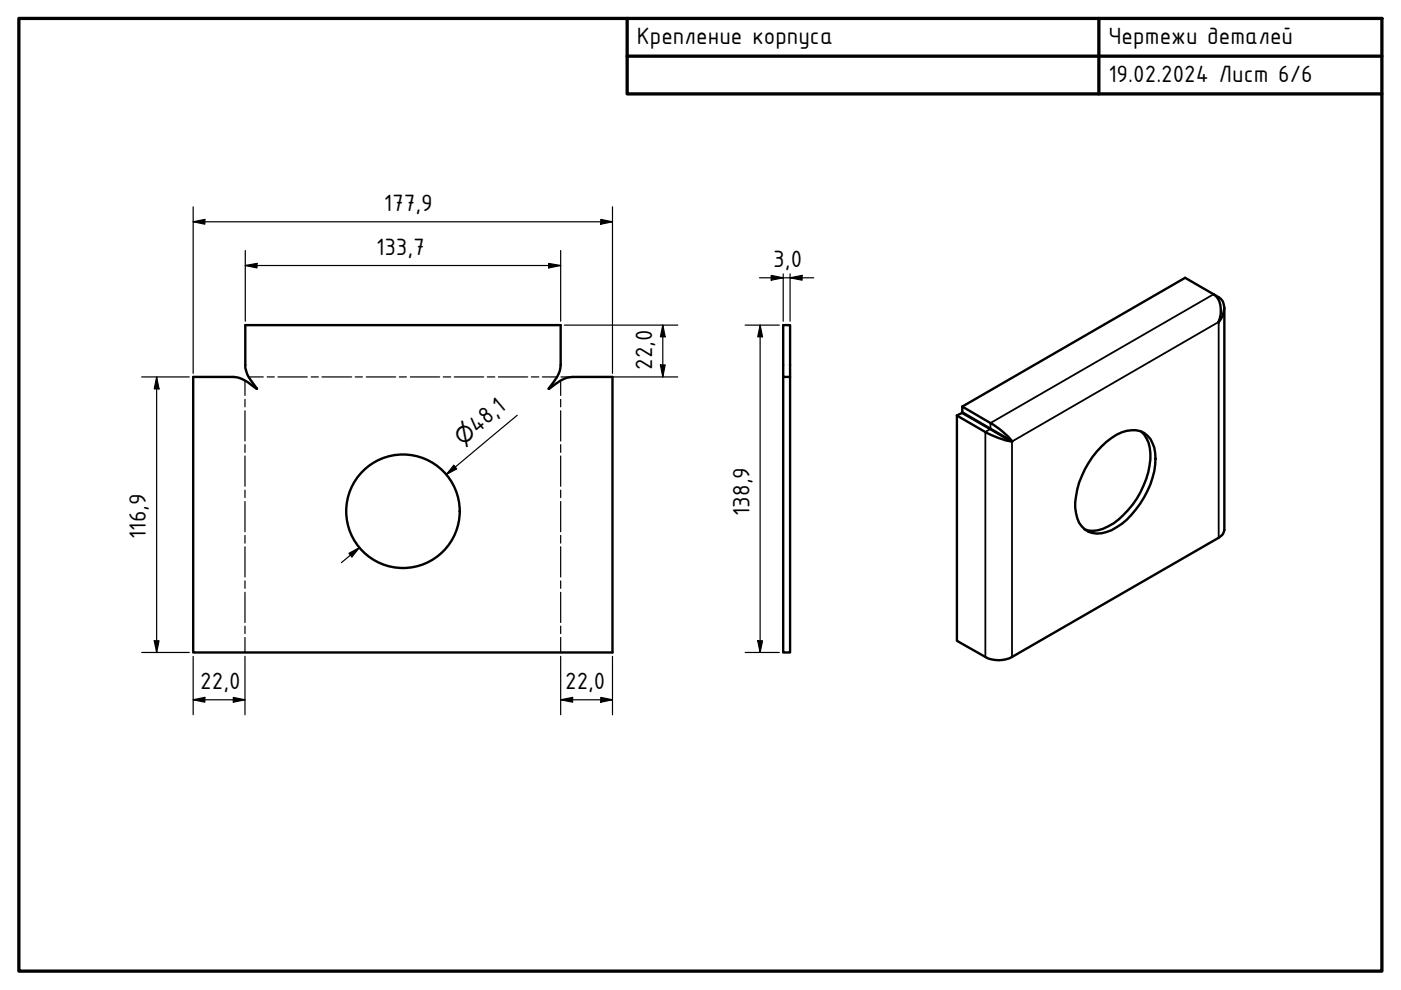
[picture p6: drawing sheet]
<svg xmlns="http://www.w3.org/2000/svg" width="297mm" height="210mm" viewBox="0 0 297 210" stroke-linecap="round" stroke-linejoin="round" font-family="sans-serif">
<!-- layer: Bend Centerline (ISO) -->
<g fill="none" stroke="#000" stroke-width=".25">
<path d="M52.7 79.9h3.1M56.6 79.9h1.6M58.9 79.9h6.3M66 79.9h1.5M68.3 79.9h6.2M75.3 79.9h1.5M77.7 79.9h6.2M84.6 79.9h1.6M87 79.9h6.2M94 79.9h1.6M96.3 79.9h6.3M103.3 79.9h1.6"/>
<path d="M105.7 79.9h6.2M112.6 79.9h1.6M115 79.9h3.1M51.9 80.7v3.2M51.9 84.7v1.6M51.9 87.1v6.4M51.9 94.3v1.6M51.9 96.7v6.4M118.9 80.7v3.2M118.9 84.7v1.6M118.9 87.1v6.4M118.9 94.3v1.6"/>
<path d="M118.9 96.7v6.4M51.9 103.9v1.6M51.9 106.3v6.4M51.9 113.5v1.7M51.9 115.9v6.4M118.9 103.9v1.6M118.9 106.3v6.4M118.9 113.5v1.7M118.9 115.9v6.4M51.9 123.2v1.5M51.9 125.6v6.4M51.9 132.8v1.5"/>
<path d="M51.9 135.2v3.1M118.9 123.2v1.5M118.9 125.6v6.4M118.9 132.8v1.5M118.9 135.2v3.1"/>
</g>
<!-- layer: Visible (ISO) -->
<g fill="none" stroke="#000" stroke-width=".51">
<path d="M166.1 68.9h1.4v11h-1.4zM166.1 79.9v58.4h1.4v-58.4M257.3 62.4a4.2 4.2 0 0 1 1.5 4.1l-.5 1.8M257.3 62.4a3.1 3.1 0 0 1 2.3 2.8 5.1 5.1 0 0 1-1.2 3.2M257.3 62.4l-6-3.5-47.3 27.3M258.3 68.3l.1 .1M259.6 65.2v47.2a2.06 2.06 0 0 1-1.2 1.6l-43.8 25.3a6.1 6.1 0 0 1-5.7 0l-6-3.4v-47.8M54.5 82.4l-1.8-2.5-.7-1.9v-9.1h66.9v8.5a6.3 6.3 0 0 1-1.6 3.7l-1 1.3M116.3 82.4l2.6-1.7a4.9 4.9 0 0 1 2.5-.8h8.5v58.4h-88.9v-58.4h8.5a6.4 6.4 0 0 1 3.6 1.6l1.4 .9M202.9 88.1l6 3.5a18.2 18.2 0 0 0 5.7 2M202.9 88.1l1.1-.6 9.5 5.6M204 86.2l6 3.5a17.4 17.4 0 0 1 4.6 3.9"/>
<path d="M204 86.2v1.2l9.6 5.5M213.5 93.1l1.1 .5M213.6 92.9l1 .7M213.6 92.9l-.1 .2M214.6 93.6h.1M233.6 94.7a9.6 9.6 0 0 1 7.3-3.5 4.9 4.9 0 0 1 4 4.8 18.1 18.1 0 0 1-6 14.2 8.8 8.8 0 0 1-7.3 2.8 4.8 4.8 0 0 1-3.4-4.1 15.9 15.9 0 0 1 2.6-10.7l.8-1.3zM241.9 91.5a6.8 6.8 0 0 1 2 5.9 18.5 18.5 0 0 1-9 14.2 6 6 0 0 1-5 .6"/>
<circle cx="85.4" cy="108.4" r="12"/>
</g>
<!-- layer: Visible Narrow (ISO) -->
<path d="M257.3 62.4l-47.3 27.3v1.2M258.3 68.3l-43.7 25.3M258.4 68.4v45.6M258.4 63l-.3 .2M209.9 91l-1 .6v47.7M214.6 93.6v45.7" fill="none" stroke="#000" stroke-width=".38"/>
<!-- layer: Border (ISO) -->
<path d="M4 3.9h289v202h-289zM133 3.9v16h160M133 11.9h160M233 3.9v16" fill="none" stroke="#000" stroke-width=".7"/>
<!-- layer: Dimension (ISO) -->
<g fill="none" stroke="#000" stroke-width=".25">
<path d="M41 47l2.4-.5v1zM41 47h88.9M41 43.9v35.3M52 56.3l2.5-.4v.9zM52 56.3h66.9M52 53.1v15M116.3 55.9l2.6 .4-2.6 .5zM118.9 53.1v15M127.4 46.5l2.5 .5-2.5 .5zM129.9 43.9v35.3M161 58.9h11.5M163.5 58.4l2.6 .5-2.6 .5z"/>
<path d="M166.1 58.1v10M167.5 58.9l2.6-.5v1zM167.5 58.1v10M30 79.9h10.1M33.2 79.9l.5 2.6h-1zM33.2 79.9v58.4M118.9 79.9h24.8M119.6 68.9h24.1M140 77.4h1l-.5 2.5zM140.5 68.9l.5 2.5h-1zM140.5 68.9v11M158 68.9h7.2"/>
<path d="M161.2 68.9l.5 2.5h-1zM161.2 68.9v69.4M96.2 98.7l.6 .7-2.2 1.2zM109.7 88l-15.1 12.6M74 117.3l2.2-1.2-1.6 2zM76.2 116.1l-3.8 3.2M30 138.3h10.1M32.7 135.9h1l-.5 2.4zM41 139.2v12.3M51.9 139.2v12.3M118.9 139.2v12.3M129.9 139.2v12.3"/>
<path d="M158 138.3h7.2M160.7 135.9h1l-.5 2.4zM41 148.4l2.4-.5v1zM41 148.4h10.9M49.5 147.9l2.4 .5-2.4 .5zM118.9 148.4l2.5-.5v1zM118.9 148.4h11M127.4 147.9l2.5 .5-2.5 .5z"/>
</g>
<g fill="#000">
<path d="M41 47l2.4-.5v1zM52 56.3l2.5-.4v.9zM116.3 55.9l2.6 .4-2.6 .5zM127.4 46.5l2.5 .5-2.5 .5zM163.5 58.4l2.6 .5-2.6 .5zM167.5 58.9l2.6-.5v1zM140 77.4h1l-.5 2.5zM140.5 68.9l.5 2.5h-1zM161.2 68.9l.5 2.5h-1zM33.2 79.9l.5 2.6h-1zM96.2 98.7l.6 .7-2.2 1.2zM74 117.3l2.2-1.2-1.6 2z"/>
<path d="M32.7 135.9h1l-.5 2.4zM160.7 135.9h1l-.5 2.4zM41 148.4l2.4-.5v1zM49.5 147.9l2.4 .5-2.4 .5zM118.9 148.4l2.5-.5v1zM127.4 147.9l2.5 .5-2.5 .5z"/>
</g>
<g font-size="5.4">
<text x="135" y="9.3">Крепление корпуса</text>
<text x="235" y="9.4">Чертежи деталей</text>
<text x="235" y="17.4">19.02.2024 Лист 6/6</text>
<text x="81.4" y="44.7">177,9</text>
<text x="79.8" y="54">133,7</text>
<text x="164" y="56.6">3,0</text>
<text x="138.2" y="78.4" transform="rotate(-90 138.2 78.4)">22,0</text>
<text x="101.2" y="91.9" transform="rotate(-40 101.2 91.9)">48,1</text>
<text x="158.9" y="109.4" transform="rotate(-90 158.9 109.4)">138,9</text>
<text x="30.9" y="114.2" transform="rotate(-90 30.9 114.2)">116,9</text>
<text x="42.4" y="146.1">22,0</text>
<text x="119.8" y="146.1">22,0</text>
</g>
<text font-size="4.6" x="98.1" y="94.5" transform="rotate(-40 98.1 94.5)">⌀</text>
</svg>
